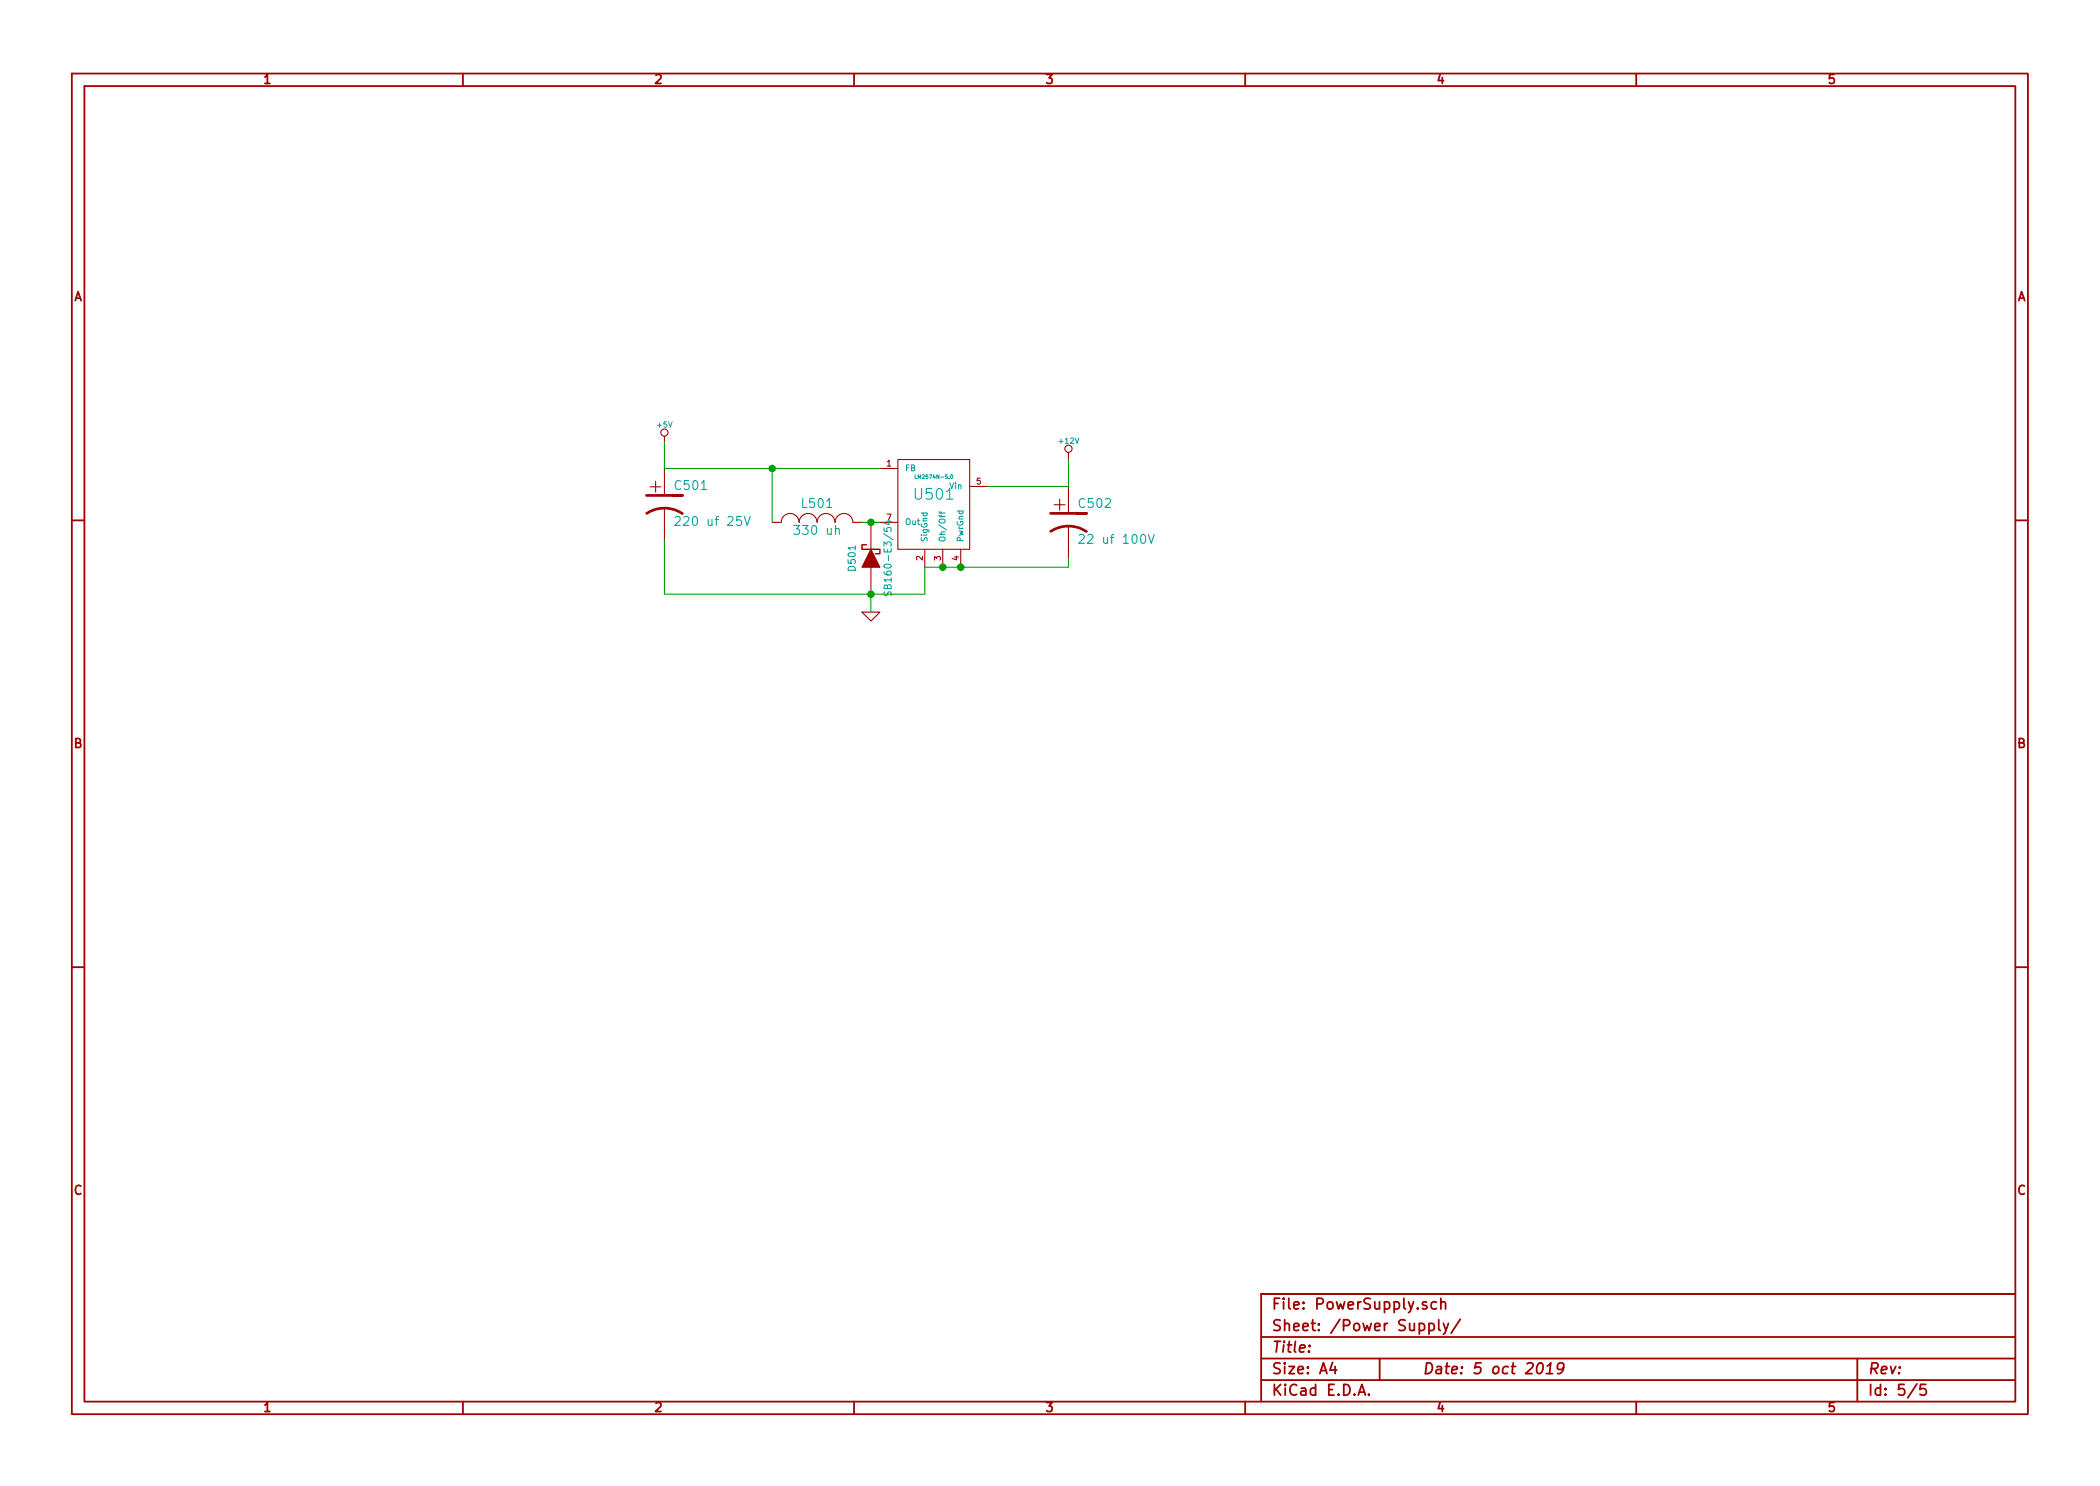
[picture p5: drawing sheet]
EESchema Schematic File Version 2
LIBS:power
LIBS:device
LIBS:transistors
LIBS:conn
LIBS:linear
LIBS:regul
LIBS:74xx
LIBS:cmos4000
LIBS:adc-dac
LIBS:memory
LIBS:xilinx
LIBS:special
LIBS:microcontrollers
LIBS:dsp
LIBS:microchip
LIBS:analog_switches
LIBS:motorola
LIBS:texas
LIBS:intel
LIBS:audio
LIBS:interface
LIBS:digital-audio
LIBS:philips
LIBS:display
LIBS:cypress
LIBS:siliconi
LIBS:opto
LIBS:atmel
LIBS:contrib
LIBS:valves
LIBS:encoder
LIBS:rotatry_switch
LIBS:i2c_display
LIBS:MCP23xxx
LIBS:tbd62x83a
LIBS:esp32_devboards
LIBS:lm2574n-5
LIBS:sn65hvd233-ht
LIBS:adafruit_powerboost_500
LIBS:ESP32ControlStand-cache
EELAYER 27 0
EELAYER END
$Descr A4 11693 8268
encoding utf-8
Sheet 5 5
Title ""
Date "5 oct 2019"
Rev ""
Comp ""
Comment1 ""
Comment2 ""
Comment3 ""
Comment4 ""
$EndDescr
$Comp
L LM2574N-5.0 U501
U 1 1
P 5200 2800
F 0 "U501" H 5200 2850 60  0000 C CNN
F 1 "LM2574N-5.0" H 5200 2950 21  0000 C CNN
F 2 "~" H 5200 2800 60  0000 C CNN
F 3 "~" H 5200 2800 60  0000 C CNN
F 4 "926-LM2574N-5.0/NOPB" H 5200 2800 60  0001 C CNN "Mouser Part Number"
	1    5200 2800
	1    0    0    -1  
$EndComp
$Comp
L CP1 C502
U 1 1
P 5950 2900
F 0 "C502" H 6000 3000 50  0000 L CNN
F 1 "22 uf 100V" H 6000 2800 50  0000 L CNN
F 2 "~" H 5950 2900 60  0000 C CNN
F 3 "~" H 5950 2900 60  0000 C CNN
F 4 "140-REA220M2ABK0811P" H 5950 2900 60  0001 C CNN "Mouser Part Number"
	1    5950 2900
	1    0    0    -1  
$EndComp
$Comp
L CP1 C501
U 1 1
P 3700 2800
F 0 "C501" H 3750 2900 50  0000 L CNN
F 1 "220 uf 25V" H 3750 2700 50  0000 L CNN
F 2 "~" H 3700 2800 60  0000 C CNN
F 3 "~" H 3700 2800 60  0000 C CNN
F 4 "140-REA221M1EBK0811P" H 3700 2800 60  0001 C CNN "Mouser Part Number"
	1    3700 2800
	1    0    0    -1  
$EndComp
$Comp
L INDUCTOR_SMALL L501
U 1 1
P 4550 2900
F 0 "L501" H 4550 3000 50  0000 C CNN
F 1 "330 uh" H 4550 2850 50  0000 C CNN
F 2 "~" H 4550 2900 60  0000 C CNN
F 3 "~" H 4550 2900 60  0000 C CNN
F 4 "PE-52627NL" H 4550 2900 60  0001 C CNN "Mouser Part Number"
	1    4550 2900
	1    0    0    -1  
$EndComp
$Comp
L DIODESCH D501
U 1 1
P 4850 3100
F 0 "D501" H 4850 3200 40  0000 C CNN
F 1 "SB160-E3/54" H 4850 3000 40  0000 C CNN
F 2 "~" H 4850 3100 60  0000 C CNN
F 3 "~" H 4850 3100 60  0000 C CNN
F 4 "625-SB160-E3" H 4850 3100 60  0001 C CNN "Mouser Part Number"
	1    4850 3100
	0    -1   -1   0   
$EndComp
Wire Wire Line
	5950 2700 5500 2700
Wire Wire Line
	4900 2600 3700 2600
Wire Wire Line
	4300 2900 4300 2600
Connection ~ 4300 2600
Wire Wire Line
	4800 2900 4900 2900
Connection ~ 4850 2900
Wire Wire Line
	5950 3150 5950 3100
Wire Wire Line
	5150 3150 5950 3150
Connection ~ 5350 3150
Connection ~ 5250 3150
Wire Wire Line
	5150 3300 5150 3150
Wire Wire Line
	3700 3300 5150 3300
Wire Wire Line
	3700 3300 3700 3000
Connection ~ 4850 3300
$Comp
L GND #PWR053
U 1 1
P 4850 3400
F 0 "#PWR053" H 4850 3400 30  0001 C CNN
F 1 "GND" H 4850 3330 30  0001 C CNN
F 2 "" H 4850 3400 60  0000 C CNN
F 3 "" H 4850 3400 60  0000 C CNN
	1    4850 3400
	1    0    0    -1  
$EndComp
$Comp
L +12V #PWR054
U 1 1
P 5950 2550
F 0 "#PWR054" H 5950 2500 20  0001 C CNN
F 1 "+12V" H 5950 2650 30  0000 C CNN
F 2 "" H 5950 2550 60  0000 C CNN
F 3 "" H 5950 2550 60  0000 C CNN
	1    5950 2550
	1    0    0    -1  
$EndComp
$Comp
L +5V #PWR055
U 1 1
P 3700 2450
F 0 "#PWR055" H 3700 2540 20  0001 C CNN
F 1 "+5V" H 3700 2540 30  0000 C CNN
F 2 "" H 3700 2450 60  0000 C CNN
F 3 "" H 3700 2450 60  0000 C CNN
	1    3700 2450
	1    0    0    -1  
$EndComp
Wire Wire Line
	5950 2550 5950 2700
Wire Wire Line
	3700 2600 3700 2450
Wire Wire Line
	4850 3300 4850 3400
$EndSCHEMATC
